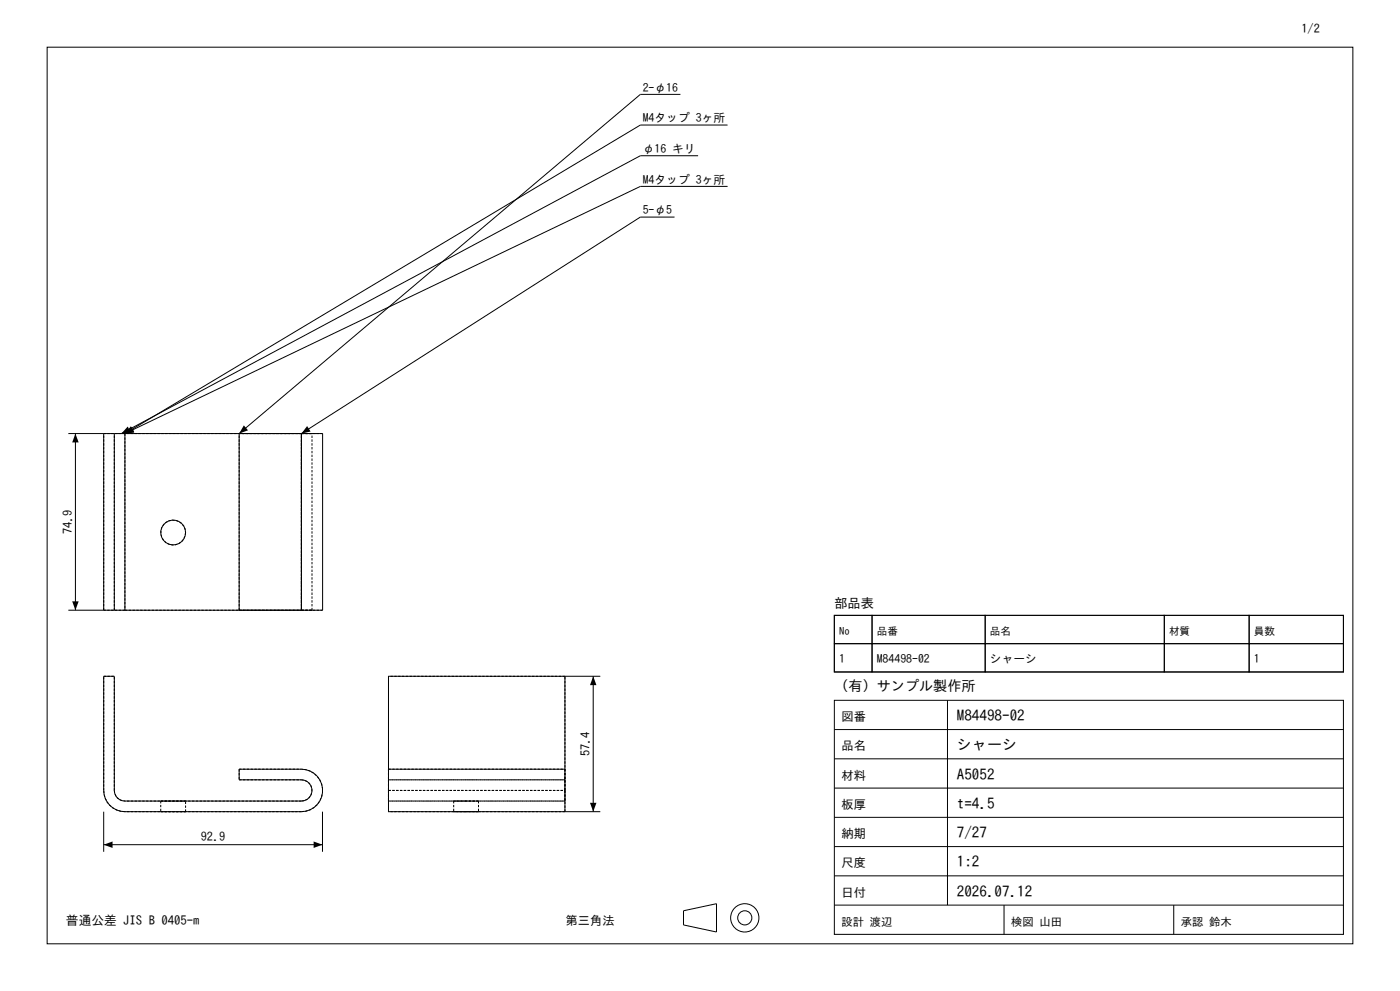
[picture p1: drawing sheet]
<svg xmlns="http://www.w3.org/2000/svg" width="420mm" height="297mm" viewBox="0 0 420 297" stroke-linecap="round" stroke-linejoin="round" font-family="sans-serif">
<g fill="none" stroke="#000" stroke-width=".3">
<path d="M14.1 14.1h391.8v268.8h-391.8zM204.1 28.3h-12l-120.4 101.6v53M218.3 37.5h-26.2l-154.6 92.4M209.4 46.7h-17.3l-155.7 83.2M218.3 55.9h-26.2l-154.6 74M202.4 65.1h-10.3l-101.7 64.8M20.5 129.9h13.8M22.6 129.9v53M31.1 129.9v53M34.3 129.9h3.2M34.3 129.9v53M37.5 129.9h52.9"/>
<path d="M37.5 129.9v53M90.4 129.9h6.4v53h-6.4M90.4 129.9v53M20.5 182.9h13.8M34.3 182.9h3.2M37.5 182.9h52.9M250.3 184.4h11.3v8.5h-11.3zM250.3 192.9h11.3v8.5h-11.3zM250.3 184.4h152.7v17h-152.7zM261.6 184.4h34v8.5h-34zM261.6 192.9h34v8.5h-34zM295.6 184.4h53.7v8.5h-53.7z"/>
<path d="M295.6 192.9h53.7v8.5h-53.7zM349.3 184.4h25.4v8.5h-25.4zM349.3 192.9h25.4v8.5h-25.4zM374.7 184.4h28.3v8.5h-28.3zM374.7 192.9h28.3v8.5h-28.3zM31.1 202.7h3.2v34.2a3.2 3.2 0 0 0 3.2 3.2h52.9a3.2 3.2 0 0 0 3.2-3.2 3.2 3.2 0 0 0-3.2-3.2h-18.7v-3.2h18.7a6.4 6.4 0 0 1 6.4 6.4 6.4 6.4 0 0 1-6.4 6.4h-52.9a6.4 6.4 0 0 1-6.4-6.4zM169.5 202.7v27.8M178 202.7v40.6M180.1 202.7h-63.6v27.8M250.3 209.9h152.7v70.1h-152.7zM250.3 218.6h152.7M284.2 209.9v61.4"/>
<path d="M116.5 230.5v12.8h63.6M116.5 230.5h53M169.5 230.5v12.8M250.3 236.2h152.7M250.3 227.4h152.7M31.1 243.3v12M31.1 253.2h65.6M96.7 243.3v12M250.3 253.7h152.7M250.3 245h152.7M205.1 273l9.8-2.2v8.5l-9.8-2.1zM250.3 271.3h152.7"/>
<path d="M250.3 262.5h152.7M301.2 271.3v8.7M352.1 271.3v8.7"/>
<circle cx="51.9" cy="159.6" r="3.7"/>
<circle cx="223.4" cy="275.1" r="4.2"/>
<circle cx="223.4" cy="275.1" r="2.12"/>
</g>
<g fill="none" stroke="#000" stroke-width=".3" stroke-dasharray=".7 .4" stroke-linecap="butt">
<path d="M37.5 129.9v53M37.5 129.9h-6.4M71.7 129.9h18.7M90.4 129.9h-52.9M90.4 129.9h-18.7M90.4 129.9h6.4M90.4 129.9v53M90.4 129.9h3.2M93.6 129.9h-3.2M55.7 159.6a3.7 3.7 0 0 1-5.3 3.4 3.7 3.7 0 0 1-.9-6.2 3.7 3.7 0 0 1 6 1.8l.2 1M31.1 182.9v-53M34.3 182.9v-53"/>
<path d="M37.5 182.9h52.9M37.5 182.9h-6.4M71.7 182.9h18.7M71.7 182.9v-53M90.4 182.9h3.2M90.4 182.9h-18.7M90.4 182.9h6.4M90.4 182.9v-53M93.6 182.9h-3.2M93.6 182.9v-53M31.1 202.7h3.2M116.5 202.7v34.2"/>
<path d="M169.5 202.7h-53M31.1 236.9v-34.2M34.3 236.9a3.2 3.2 0 0 0 3.2 3.2M34.3 236.9v-34.2M71.7 230.5h18.7M71.7 230.5v3.2M71.7 233.7h18.7M90.4 233.7a3.2 3.2 0 0 1 3.2 3.2 3.2 3.2 0 0 1-3.2 3.2M116.5 230.5v6.4M116.5 236.9v3.2M116.5 233.7v6.4M116.5 230.5v3.2"/>
<path d="M116.5 236.9h53M116.5 230.5h53M116.5 233.7h53M169.5 236.9v3.2M169.5 233.7h-53M169.5 233.7v6.4M169.5 230.5v3.2M169.5 236.9v-6.4M169.5 236.9v-34.2M37.5 243.3a6.4 6.4 0 0 1-6.4-6.4M48.2 243.3h7.5M48.2 240.1h7.5"/>
<path d="M48.2 240.1v3.2M55.7 243.3h-7.5M55.7 240.1h-7.5M55.7 243.3v-3.2M90.4 243.3h-52.9M90.4 240.1h-52.9M90.4 243.3a6.4 6.4 0 0 0 6.4-6.4 6.4 6.4 0 0 0-6.4-6.4M116.5 243.3v-6.4M116.5 240.1h53M136.1 243.3h7.4M136.1 240.1h7.4M136.1 240.1v3.2"/>
<path d="M139.8 243.3h-3.7M139.8 240.1h-3.7M143.5 243.3h-3.7M143.5 240.1h-3.7M143.5 240.1v3.2M169.5 243.3h-53M169.5 240.1h-53M169.5 243.3v-6.4"/>
</g>
<path d="M22.6 129.9l1 2.7h-1.9zM38.3 127.8l.9 1.7-2.8 .4zM39.3 127.7l1 1.7-2.8 .5zM39.5 127.9l.8 1.8-2.8 .2zM73.2 127.5l1.2 1.5-2.7 .9zM92.1 127.7l1.1 1.6-2.8 .6zM21.7 180.2h1.9l-1 2.7zM178 202.7l.9 2.6h-1.9zM31.1 253.2l2.7-1v1.9zM94.1 252.2l2.6 1-2.6 .9zM177 240.6h1.9l-.9 2.7z" fill="#000"/>
<g font-size="4.5">
<text x="287.1" y="216.1">M84498-02</text>
<text x="287.1" y="224.9">シャーシ</text>
<text x="287.1" y="233.6">A5052</text>
<text x="287.1" y="242.4">t=4.5</text>
<text x="287.1" y="251.2">7/27</text>
<text x="287.1" y="259.9">1:2</text>
<text x="287.1" y="268.7">2026.07.12</text>
</g>
<text font-size="4.2" x="250.3" y="207.1">（有）サンプル製作所</text>
<text font-size="4" x="250.3" y="182.3">部品表</text>
<text font-size="3.8" x="19.8" y="277.2">普通公差 JIS B 0405-m</text>
<g font-size="3.7">
<text x="390.4" y="9.9">1/2</text>
<text x="21.6" y="160.1" transform="rotate(-90 21.6 160.1)">74.9</text>
<text x="252.4" y="216.1">図番</text>
<text x="177" y="226.6" transform="rotate(-90 177 226.6)">57.4</text>
<text x="252.4" y="224.9">品名</text>
<text x="252.4" y="233.6">材料</text>
<text x="252.4" y="242.4">板厚</text>
<text x="252.4" y="251.2">納期</text>
<text x="60.3" y="252.2">92.9</text>
<text x="252.4" y="259.9">尺度</text>
<text x="252.4" y="268.7">日付</text>
<text x="169.7" y="277.2">第三角法</text>
</g>
<g font-size="3.5">
<text x="192.8" y="27.4">2-φ16</text>
<text x="192.8" y="36.6">M4タップ 3ヶ所</text>
<text x="192.8" y="45.8">φ16 キリ</text>
<text x="192.8" y="55">M4タップ 3ヶ所</text>
<text x="192.8" y="64.2">5-φ5</text>
<text x="251.7" y="198.8">1</text>
<text x="263" y="198.8">M84498-02</text>
<text x="297" y="198.8">シャーシ</text>
<text x="376.2" y="198.8">1</text>
</g>
<g font-size="3.4">
<text x="252.4" y="277.5">設計 渡辺</text>
<text x="303.3" y="277.5">検図 山田</text>
<text x="354.2" y="277.5">承認 鈴木</text>
</g>
<g font-size="3.2">
<text x="251.7" y="190.4">No</text>
<text x="263" y="190.4">品番</text>
<text x="297" y="190.4">品名</text>
<text x="350.7" y="190.4">材質</text>
<text x="376.2" y="190.4">員数</text>
</g>
</svg>
